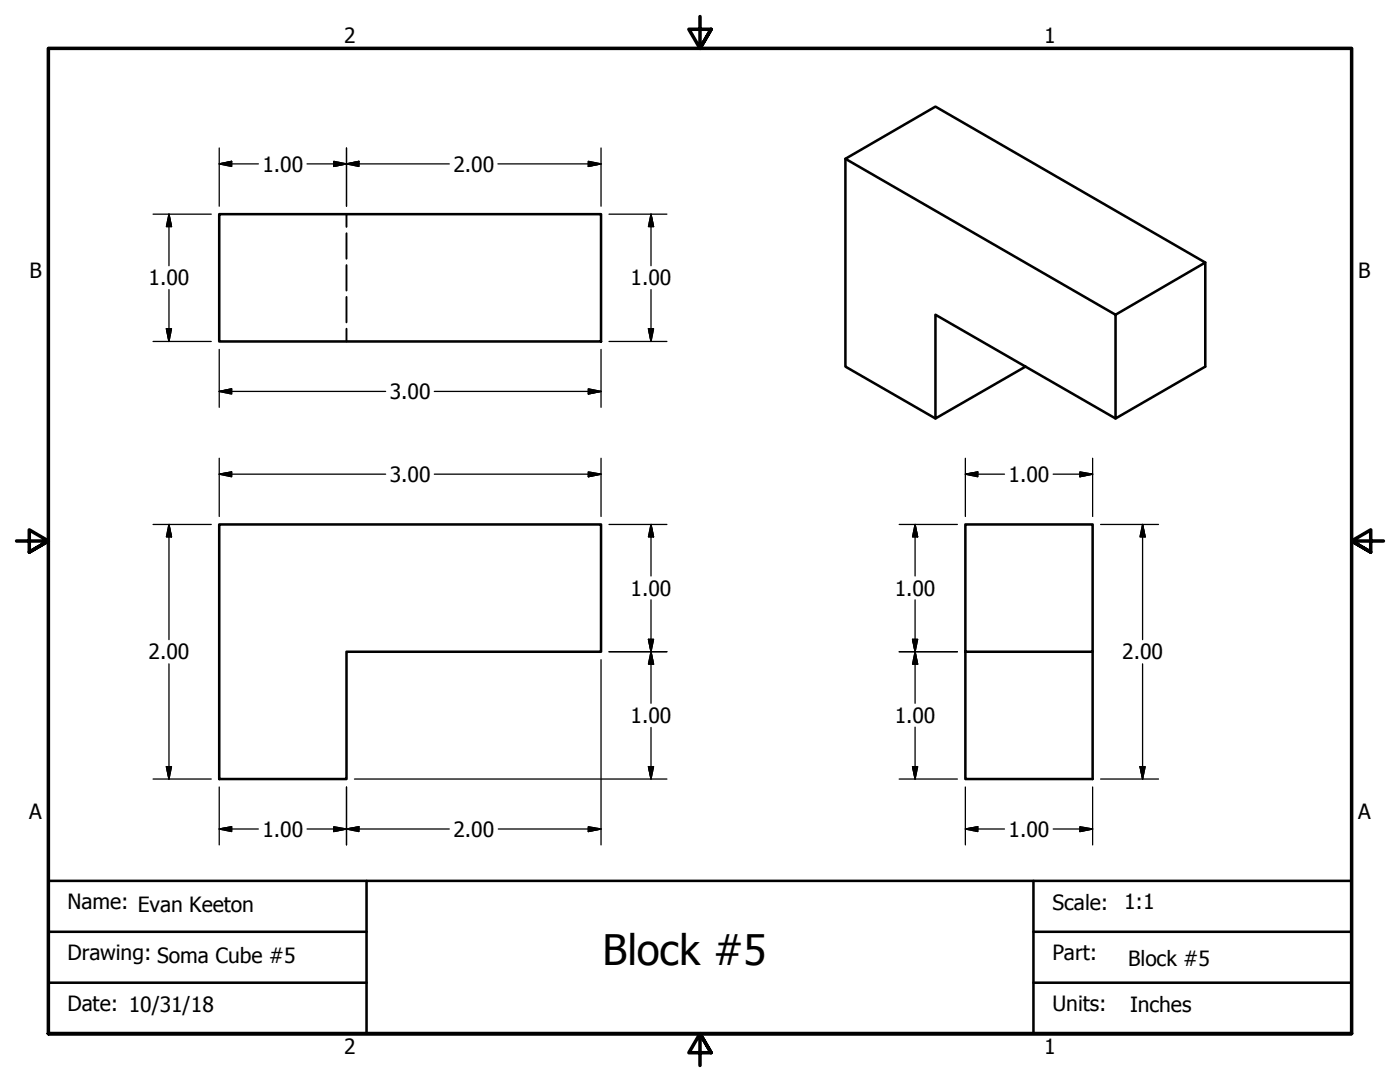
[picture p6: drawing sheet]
<svg xmlns="http://www.w3.org/2000/svg" width="279mm" height="216mm" viewBox="0 0 279 216" stroke-linecap="round" stroke-linejoin="round" font-family="sans-serif">
<g fill="none" stroke="#000" stroke-width=".51">
<path d="M168.7 31.7l18-10.4 53.8 31.1-17.9 10.4zM168.7 31.7v41.5l18 10.3M43.8 42.7h76.2v25.4h-76.2zM240.5 52.4v20.8l-17.9 10.3v-20.7M204.7 73.2l-18 10.3v-20.7l35.9 20.7M43.8 104.6h76.2v25.4h-50.8v25.4h-25.4zM192.7 104.6h25.4v25.4h-25.4zM192.7 130v25.4h25.4v-25.4M9.7 175.8h260v30.4h-260zM73.2 175.8v30.4M206.2 175.8v30.4M9.7 196.1h63.5"/>
<path d="M9.7 185.9h63.5M206.2 196.1h63.5M206.2 185.9h63.5"/>
</g>
<path d="M69.2 42.7v2.6M69.2 46.5v5.1M69.2 52.9v5.1M69.2 59.2v5.1M69.2 65.6v2.5" fill="none" stroke="#000" stroke-width=".38"/>
<path d="M139.7 3.3v6.4l-2.2-3.9h4.4l-2.2 3.9 2.2-3.9M3.3 107.9h6.4l-3.9-2.2v4.5l3.9-2.3-3.9 2.3M276.1 107.9h-6.4l3.9-2.2v4.5l-3.9-2.3 3.9 2.3M9.7 206.2v-196.5h260v196.5h-260h260M141.9 210.1l-2.2-3.9 2.2 3.9h-4.4l2.2-3.9v6.4" fill="none" stroke="#000" stroke-width=".7"/>
<g fill="none" stroke="#000" stroke-width=".25">
<path d="M43.8 32.7l2.4-.5v1zM43.8 32.7h7.8M43.8 29.5v11.6M61.3 32.7h28.4M66.6 32.2l2.6 .5-2.6 .5zM69.2 32.7l2.4-.5v1zM69.2 29.5v11.6M99.4 32.7h20.6M117.4 32.2l2.6 .5-2.6 .5zM120 29.5v11.6M30.5 42.7h11.7M33.7 42.7l.5 2.5h-1z"/>
<path d="M33.7 42.7v10.3M33.7 57.8v10.3M121.5 42.7h11.6M129.9 42.7l.5 2.5h-1zM129.9 42.7v10.3M129.9 57.8v10.3M30.5 68.1h11.7M33.2 65.6h1l-.5 2.5zM43.8 78.1l2.4-.5v1zM43.8 69.7v11.6M43.8 78.1h33.2M86.7 78.1h33.3"/>
<path d="M117.4 77.6l2.6 .5-2.6 .5zM120 69.7v11.6M121.5 68.1h11.6M129.4 65.6h1l-.5 2.5zM43.8 94.6l2.4-.4v.9zM43.8 91.4v11.7M43.8 94.6h33.2M86.7 94.6h33.3M117.4 94.2l2.6 .4-2.6 .5zM120 91.4v11.7M192.7 94.6l2.4-.4v.9zM192.7 94.6h7.8"/>
<path d="M192.7 91.4v11.7M210.2 94.6h7.9M215.5 94.2l2.6 .4-2.6 .5zM218.1 91.4v11.7M30.5 104.6h11.7M33.7 104.6l.5 2.5h-1zM33.7 104.6v23M121.5 104.6h11.6M129.9 104.6l.5 2.5h-1zM129.9 104.6v10.3M129.9 119.7v20.6M179.5 104.6h11.6"/>
<path d="M182.6 104.6l.5 2.5h-1zM182.6 104.6v10.3M182.6 119.7v20.6M219.6 104.6h11.6M228 104.6l.5 2.5h-1zM228 104.6v23M33.7 132.5v22.9M120 131.6v37M121.5 130h11.6M129.4 127.6h1l-.5 2.4zM129.9 130l.5 2.5h-1zM179.5 130h11.6"/>
<path d="M182.1 127.6h1l-.5 2.4zM182.6 130l.5 2.5h-1zM228 132.5v22.9M30.5 155.4h11.7M33.2 153h1l-.5 2.4zM43.8 157v11.6M69.2 157v11.6M70.7 155.4h62.4M129.4 153h1l-.5 2.4zM129.9 145.2v10.2M179.5 155.4h11.6M182.1 153h1l-.5 2.4z"/>
<path d="M182.6 145.1v10.3M192.7 157v11.6M218.1 157v11.6M219.6 155.4h11.6M227.5 153h1l-.5 2.4zM43.8 165.4l2.4-.4v.9zM43.8 165.4h7.8M61.3 165.4h28.4M66.6 165l2.6 .4-2.6 .5zM69.2 165.4l2.4-.4v.9zM99.4 165.4h20.6M117.4 165l2.6 .4-2.6 .5z"/>
<path d="M192.7 165.4l2.4-.4v.9zM192.7 165.4h7.8M210.2 165.4h7.9M215.5 165l2.6 .4-2.6 .5z"/>
</g>
<g fill="#000" stroke="#000" stroke-width=".25">
<path d="M43.8 32.7l2.4-.5zM43.8 32.7l2.4-.5v1zM66.6 33.2l2.6-.5zM66.6 32.2l2.6 .5-2.6 .5zM69.2 32.7l2.4-.5zM69.2 32.7l2.4-.5v1zM117.4 33.2l2.6-.5zM117.4 32.2l2.6 .5-2.6 .5zM33.7 42.7l.5 2.5zM33.7 42.7l.5 2.5h-1zM129.9 42.7l.5 2.5zM129.9 42.7l.5 2.5h-1z"/>
<path d="M33.2 65.6l.5 2.5zM33.2 65.6h1l-.5 2.5zM43.8 78.1l2.4-.5zM43.8 78.1l2.4-.5v1zM117.4 78.6l2.6-.5zM117.4 77.6l2.6 .5-2.6 .5zM129.4 65.6l.5 2.5zM129.4 65.6h1l-.5 2.5zM43.8 94.6l2.4-.4zM43.8 94.6l2.4-.4v.9zM117.4 95.1l2.6-.5zM117.4 94.2l2.6 .4-2.6 .5z"/>
<path d="M192.7 94.6l2.4-.4zM192.7 94.6l2.4-.4v.9zM215.5 95.1l2.6-.5zM215.5 94.2l2.6 .4-2.6 .5zM33.7 104.6l.5 2.5zM33.7 104.6l.5 2.5h-1zM129.9 104.6l.5 2.5zM129.9 104.6l.5 2.5h-1zM182.6 104.6l.5 2.5zM182.6 104.6l.5 2.5h-1zM228 104.6l.5 2.5zM228 104.6l.5 2.5h-1z"/>
<path d="M129.4 127.6l.5 2.4zM129.4 127.6h1l-.5 2.4zM129.9 130l.5 2.5zM129.9 130l.5 2.5h-1zM182.1 127.6l.5 2.4zM182.1 127.6h1l-.5 2.4zM182.6 130l.5 2.5zM182.6 130l.5 2.5h-1zM33.2 153l.5 2.4zM33.2 153h1l-.5 2.4zM129.4 153l.5 2.4zM129.4 153h1l-.5 2.4z"/>
<path d="M182.1 153l.5 2.4zM182.1 153h1l-.5 2.4zM227.5 153l.5 2.4zM227.5 153h1l-.5 2.4zM43.8 165.4l2.4-.4zM43.8 165.4l2.4-.4v.9zM66.6 165.9l2.6-.5zM66.6 165l2.6 .4-2.6 .5zM69.2 165.4l2.4-.4zM69.2 165.4l2.4-.4v.9zM117.4 165.9l2.6-.5zM117.4 165l2.6 .4-2.6 .5z"/>
<path d="M192.7 165.4l2.4-.4zM192.7 165.4l2.4-.4v.9zM215.5 165.9l2.6-.5zM215.5 165l2.6 .4-2.6 .5z"/>
</g>
<text font-size="8.4" x="120.3" y="192.6">Block #5</text>
<g font-size="4.2">
<text x="68.7" y="8.6">2</text>
<text x="208.4" y="8.6">1</text>
<text x="52.4" y="34.2">1.00</text>
<text x="90.5" y="34.2">2.00</text>
<text x="5.9" y="55.5">B</text>
<text x="29.7" y="57">1.00</text>
<text x="125.9" y="57">1.00</text>
<text x="271.1" y="55.5">B</text>
<text x="77.8" y="79.6">3.00</text>
<text x="77.8" y="96.1">3.00</text>
<text x="201.3" y="96.1">1.00</text>
<text x="125.9" y="118.9">1.00</text>
<text x="178.6" y="118.9">1.00</text>
<text x="29.7" y="131.6">2.00</text>
<text x="224" y="131.6">2.00</text>
<text x="125.9" y="144.3">1.00</text>
<text x="178.6" y="144.3">1.00</text>
<text x="5.8" y="163.4">A</text>
<text x="52.4" y="166.9">1.00</text>
<text x="90.5" y="166.9">2.00</text>
<text x="201.3" y="166.9">1.00</text>
<text x="271" y="163.4">A</text>
<text x="13.5" y="181.4">Name: Evan Keeton</text>
<text x="210.1" y="181.5">Scale:</text>
<text x="224.3" y="181.4">1:1</text>
<text x="13.5" y="191.5">Drawing: Soma Cube #5</text>
<text x="210.1" y="191.5">Part:</text>
<text x="225.2" y="192.7">Block #5</text>
<text x="13.5" y="201.7">Date: 10/31/18</text>
<text x="210.1" y="201.7">Units:</text>
<text x="225.6" y="201.9">Inches</text>
<text x="68.7" y="210.3">2</text>
<text x="208.4" y="210.3">1</text>
</g>
</svg>
